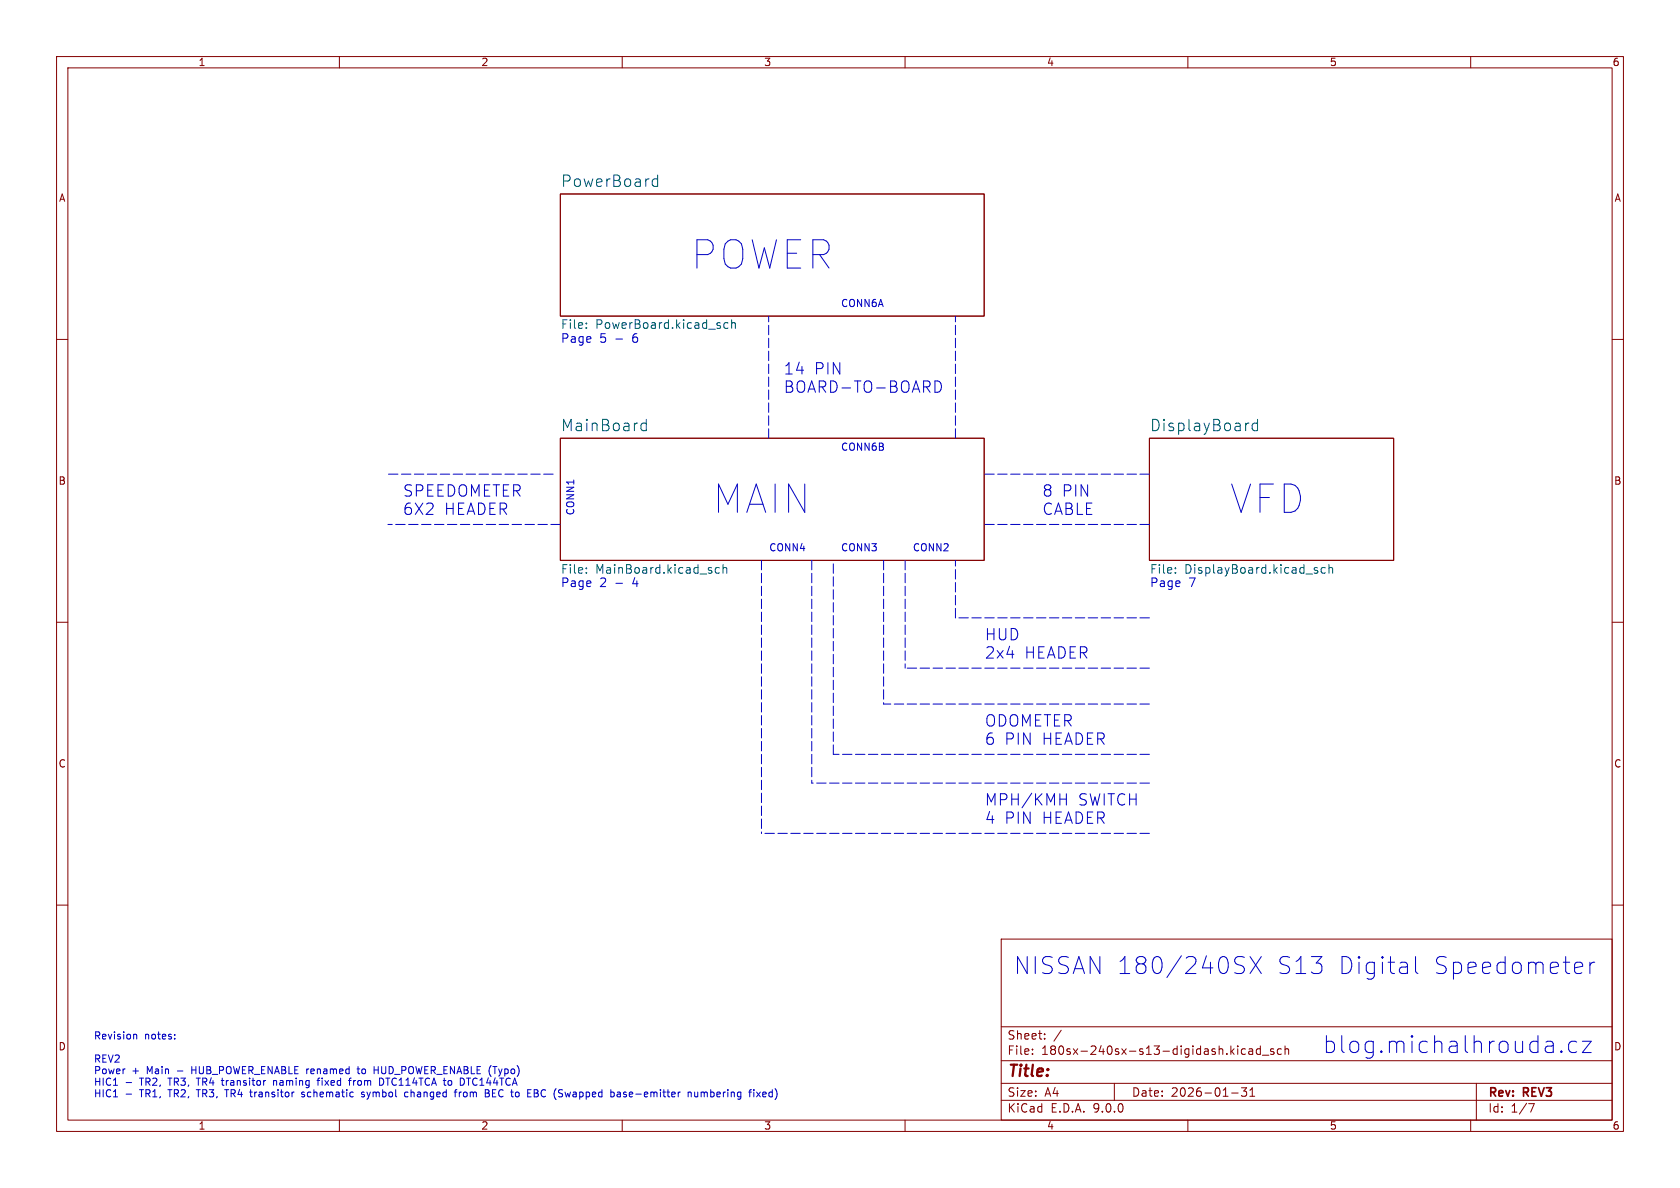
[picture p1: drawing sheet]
<svg xmlns="http://www.w3.org/2000/svg" width="297mm" height="210mm" viewBox="0 0 297 210" stroke-linecap="round" stroke-linejoin="round" font-family="sans-serif">
<g fill="none" stroke="#840000" stroke-width=".18">
<path d="M10 10h277v190h-277zM12 12h273v186h-273zM60 10v2M110 10v2M160 10v2M210 10v2M260 10v2M99.1 34.3h74.9v21.6h-74.9zM10 60h2M99.1 77.5h74.9v21.6h-74.9zM203.2 77.5h43.2v21.6h-43.2zM285 60h2"/>
<path d="M10 110h2M285 110h2M10 160h2M177 166h108v32h-108zM285 160h2M60 198v2M110 198v2M160 198v2M177 194.5h108M177 191.5h108M177 187.5h108M177 181.5h108"/>
<path d="M182.5 186.3v.1M182.5 185.5v.1M184.7 183.6v.1M184.7 182.8v.1M187.6 182.1l-1.3 2M197 191.5v3M210 198v2M217.7 193.2h1.2M219.5 192.3h.9l-.5 .6 .4 .1v.7l-.2 .1h-.4l-.2-.1M220.2 185.5l-.5-.1-.2 .3v.4l.1 .2h.6M220.8 185.5h.6l.1 .9M221 193.8h.8"/>
<path d="M221 192.7l.4-.4v1.5M221.5 185.8h-.5a.29 .29 0 0 0-.3 .3 .29 .29 0 0 0 .3 .3l.5-.1M222.8 185.5l-.4-.1-.3 .3v.4l.1 .2h.6M222.8 184.9v1.5M223.2 186.5h1.1M225.2 185.5l-.4-.1-.2 .2 .1 .2 .5 .2v.3h-.6M226.5 185.5l-.4-.1-.3 .3v.4l.2 .2h.5M227.2 185.5l.2-.1 .3 .1 .1 .9M227.2 184.9v1.5M260 198v2M261 191.5v6.5M270.2 195.1h1l-.6 1.5"/>
</g>
<g fill="none" stroke="#006464" stroke-width=".18">
<path d="M116.3 30.9v2.1M116.3 31.7l-.6-.1-.4 .4v.6l.2 .3 .2 .1 .6-.1M103.7 57.9v.2M103.7 57.1v.2M128.7 57.1l-.4-.1-.3 .3v.5l.1 .2h.6M129.3 57.2l.3-.2 .3 .1 .1 1M129.3 56.5v1.6M113.3 75.8l.4 .3 .6-.1M114.3 74.9l-.6-.1-.4 .4M114.3 74.1v2M220.6 74.8h.2M222.3 74.9l-.6-.1-.3 .4v.6l.2 .2 .1 .1 .6-.1"/>
<path d="M222.3 74.1v2M127.8 99.8v1.5M234.9 99.8v1.5M103.7 100.4v.1M103.7 101.2v.1M127.2 100.4l-.5-.1-.3 .3v.4l.2 .3h.6M127.8 100.5l.2-.2 .4 .1 .1 .9M207.8 101.2v.1M207.8 100.4v.1M232.5 100.8l.4 .1 .1 .2-.2 .2h-.3M232.5 100.3l.4 .1M234.3 100.4l-.4-.1-.3 .3v.4l.1 .3h.6"/>
<path d="M234.9 100.5l.3-.2 .3 .1 .1 .9"/>
</g>
<g fill="none" stroke="#0000c2" stroke-width=".18" stroke-dasharray="1.7 .6">
<path d="M135.9 77.5v-21.6M168.9 77.5v-21.6M97.8 83.8h-29.2M99.1 92.7h-30.5M134.6 99.1v48.2M143.5 99.1v39.3M156.2 99.1v25.4M160 99.1v19M203.2 83.8h-29.2M203.2 92.7h-29.2M168.9 109.2v-10.1M203.2 109.2h-34.3"/>
<path d="M203.2 118.1h-43.2M147.3 133.4v-34.3M203.2 138.4h-59.7M203.2 133.4h-55.9M203.2 124.5h-47M203.2 147.3h-68.6"/>
</g>
<g fill="none" stroke="#0000c2" stroke-width=".18">
<path d="M165.3 67.3a1.06 1.06 0 0 1 1.1 .7 1.06 1.06 0 0 1-.4 1.3h-.7zM187.4 141.3h1.1M188.5 140.3v2M218.8 170.5a1.1 1.1 0 0 1 1.2 .7 .77 .77 0 0 1-.6 .9h-.7M218.8 169.1h.8l.4 .1M221 169.1l2 3M223 169.1l-2 3M248.7 170.2l.1 .3v1.6M248.8 172l-.3 .1M248.8 170.8l-.3 .2M250.2 169.1v2.6l.2 .3 .3 .1M278.8 170.1h.6l.2 .1 .2 .6-1.4 .3"/>
<path d="M279.6 172l-.2 .1h-.6M281.1 170.1v2M281.9 170.1a.77 .77 0 0 0-.8 .6M22.3 191.4h1M22.3 193.4h1M23.7 182.9h.4l.1 .8M30.9 183.6v.1M30.9 182.9v.1M39.1 191h.5M39.3 190.6v1.2M44.1 193h.5M44.4 193.8l.2 .1"/>
<path d="M46.8 191h.2M48.4 191v.9M48.7 191l-.3 .1M53.8 193.1l-.3-.1-.2 .3 .6 .4M53.9 193.7l-.2 .2-.4-.1M56 191h.5M56.2 190.8v1.1M61.6 191h.5M61.8 190.8v1.1M63.1 189h.5M63.3 188.5v1.1l.3 .2M64.4 193.1l-.3-.1-.2 .2 .1 .2 .4 .1v.3h-.5"/>
<path d="M66.1 189.1h.8M67.1 190.6v1.3l.6-.2 .1-.4v-.4M72.1 193.1l-.3-.1-.3 .3 .1 .5h.5M79.2 191.6l.1 .2 .3 .1M79.6 191l-.3 .1-.1 .1M80.3 193h.5M80.7 192.6l-.2 .2v1.1M81.2 193v.9M81.6 193l-.4 .3M85.8 193.2h.4M86.2 193.2l.3 .3v.3l-.7 .1M86.2 192.6l.3 .3-.3 .3"/>
<path d="M87.1 192.6v1.3h.6M87.1 193.2h.4M94.4 193.2h.5M94.4 192.6h.5l.2 .3M94.9 193.2l.2 .2M95.1 193.8l-.7 .1M95.1 193l-.2 .2M109.1 193.1h.5l.1 .8M109.7 193.4h-.4l-.2 .2 .2 .3 .4-.1M121.7 193.2l.1-.2 .3 .1 .1 .8M121.7 193v.9M122.8 193l.1 .8 .3 .1 .1-.1"/>
<path d="M123.3 193v.9M124 193v.9M124 193.1v.1M133.8 193l.6 .9M134.4 193l-.6 .9M135 193l-.2 .2v.5l.2 .2M135.4 193.4l-.6 .1M274.2 184.1l.3 .1 .1 .3v1.6M274.6 185.9l-.3 .2M274.6 184.8l-.3 .1M276 185.8l.2 .1-.2 .2M276 185.8l-.1 .1 .1 .2"/>
<path d="M276 185.8v.3M278.7 184.2l-.2-.1h-.6l-.3 .1-.3 .4v.9l.3 .4 .3 .2h.6l.2-.2M279.7 184.1h1.6l-1.6 2h1.6"/>
</g>
<g font-size="7" fill="#0000c2">
<text x="121.9" y="48">POWER</text>
<text x="125.7" y="91.2">MAIN</text>
<text x="217.2" y="91.2">VFD</text>
</g>
<g font-size="4.2" fill="#0000c2">
<text x="179.1" y="172.5">NISSAN 180/240SX</text>
<text x="225.3" y="172.5">S13</text>
<text x="236" y="172.5">Digital</text>
<text x="252.7" y="172.5">Speedometer</text>
<text x="233.7" y="186.4">blog.michalhrouda.cz</text>
</g>
<g font-size="2.8" fill="#006464">
<text x="99.1" y="33.2">PowerBoard</text>
<text x="99.1" y="76.4">MainBoard</text>
<text x="203.2" y="76.4">DisplayBoard</text>
</g>
<g font-size="2.8" fill="#0000c2">
<text x="138.4" y="66.4">14</text>
<text x="138.4" y="69.6">BOARD-TO-BOARD</text>
<text x="143.8" y="66.4">PIN</text>
<text x="71.1" y="88">SPEEDOMETER</text>
<text x="184.1" y="88">8 PIN</text>
<text x="71.1" y="91.2">6X2</text>
<text x="78.4" y="91.2">HEADER</text>
<text x="184.1" y="91.2">CABLE</text>
<text x="174" y="113.4">HUD</text>
<text x="174" y="116.6">2x4</text>
<text x="181" y="116.6">HEADER</text>
<text x="174" y="128.6">ODOMETER</text>
<text x="174" y="131.8">6 PIN</text>
<text x="184.1" y="131.8">HEADER</text>
<text x="174" y="142.6">MPH/KMH</text>
<text x="190.5" y="142.6">SWITCH</text>
<text x="174" y="145.8">4 PIN</text>
<text x="184.1" y="145.8">HEADER</text>
</g>
<text font-size="2.8" fill="#840000" x="178" y="190.9">Title:</text>
<g font-size="2.1" fill="#0000c2">
<text x="99.1" y="58.4">File:</text>
<text x="99.1" y="60.7">Page</text>
<text x="106" y="60.7">5</text>
<text x="108.7" y="60.7">-</text>
<text x="111.9" y="60.7">6</text>
<text x="99.1" y="101.7">File:</text>
<text x="203.2" y="101.7">File:</text>
<text x="99.1" y="103.9">Page</text>
<text x="106" y="103.9">2</text>
<text x="108.7" y="103.9">-</text>
<text x="111.9" y="103.9">4</text>
<text x="203.2" y="103.9">Page</text>
<text x="210.1" y="103.9">7</text>
</g>
<g font-size="2.1" fill="#006464">
<text x="105.2" y="58.4">PowerBoard.kicad_sch</text>
<text x="105.2" y="101.7">MainBoard.kicad_sch</text>
<text x="209.4" y="101.7">DisplayBoard.kicad_sch</text>
</g>
<g font-size="2.1" fill="#840000">
<text x="178" y="184">Sheet:</text>
<text x="178" y="186.7">File:</text>
<text x="184.1" y="186.7">180sx-240sx-s13-digidash.kicad_sch</text>
<text x="178" y="196.9">KiCad</text>
<text x="178" y="194.1">Size:</text>
<text x="184.7" y="194.1">A4</text>
<text x="185.7" y="196.9">E.D.A.</text>
<text x="193.3" y="196.9">9.0.0</text>
<text x="200" y="194.1">Date:</text>
<text x="207" y="194.1">2026-01-31</text>
<text x="263" y="194.3">Rev:</text>
<text x="263" y="196.9">Id:</text>
<text x="267.1" y="196.9">1/7</text>
<text x="269.4" y="194.3">REV3</text>
</g>
<g font-size="1.8" fill="#840000">
<text x="35" y="11.9">1</text>
<text x="85" y="11.9">2</text>
<text x="135" y="11.9">3</text>
<text x="185" y="11.9">4</text>
<text x="235" y="11.9">5</text>
<text x="285" y="11.9">6</text>
<text x="10.3" y="35.9">A</text>
<text x="285.3" y="35.9">A</text>
<text x="10.3" y="85.9">B</text>
<text x="285.3" y="85.9">B</text>
<text x="10.3" y="135.9">C</text>
<text x="285.3" y="135.9">C</text>
<text x="10.3" y="185.9">D</text>
<text x="285.3" y="185.9">D</text>
<text x="35" y="199.9">1</text>
<text x="85" y="199.9">2</text>
<text x="135" y="199.9">3</text>
<text x="185" y="199.9">4</text>
<text x="235" y="199.9">5</text>
<text x="285" y="199.9">6</text>
</g>
<g font-size="1.8" fill="#0000c2">
<text x="148.6" y="54.4">CONN6A</text>
<text x="148.6" y="79.8">CONN6B</text>
<text x="101.6" y="91.2" transform="rotate(-90 101.6 91.2)">CONN1</text>
<text x="135.9" y="97.5">CONN4</text>
<text x="148.6" y="97.5">CONN3</text>
<text x="161.3" y="97.5">CONN2</text>
<text x="16.5" y="183.8">Revision</text>
<text x="25.5" y="183.8">notes:</text>
<text x="16.5" y="187.9">REV2</text>
<text x="16.5" y="190">Power</text>
<text x="23.3" y="190">+</text>
<text x="26" y="190">Main</text>
<text x="31.6" y="190">-</text>
<text x="34.3" y="190">HUB_POWER_ENABLE renamed</text>
<text x="64.1" y="190">to</text>
<text x="67.2" y="190">HUD_POWER_ENABLE (Typo)</text>
<text x="16.5" y="192">HIC1</text>
<text x="16.5" y="194.1">HIC1</text>
<text x="24.8" y="192">TR2,</text>
<text x="24.8" y="194.1">TR1,</text>
<text x="30.1" y="192">TR3,</text>
<text x="30.1" y="194.1">TR2,</text>
<text x="35.3" y="192">TR4</text>
<text x="35.3" y="194.1">TR3,</text>
<text x="39.9" y="192">transitor</text>
<text x="40.5" y="194.1">TR4</text>
<text x="45.1" y="194.1">transitor</text>
<text x="49.2" y="192">naming</text>
<text x="54.4" y="194.1">schematic</text>
<text x="57.2" y="192">fixed</text>
<text x="63" y="192">from</text>
<text x="65.2" y="194.1">symbol</text>
<text x="68.5" y="192">DTC114TCA</text>
<text x="73" y="194.1">changed</text>
<text x="80.2" y="192">to</text>
<text x="82.1" y="194.1">from</text>
<text x="83.2" y="192">DTC144TCA</text>
<text x="87.6" y="194.1">BEC to</text>
<text x="95.5" y="194.1">EBC (Swapped</text>
<text x="110.6" y="194.1">base-emitter</text>
<text x="124.5" y="194.1">numbering</text>
<text x="135.6" y="194.1">fixed)</text>
</g>
</svg>
